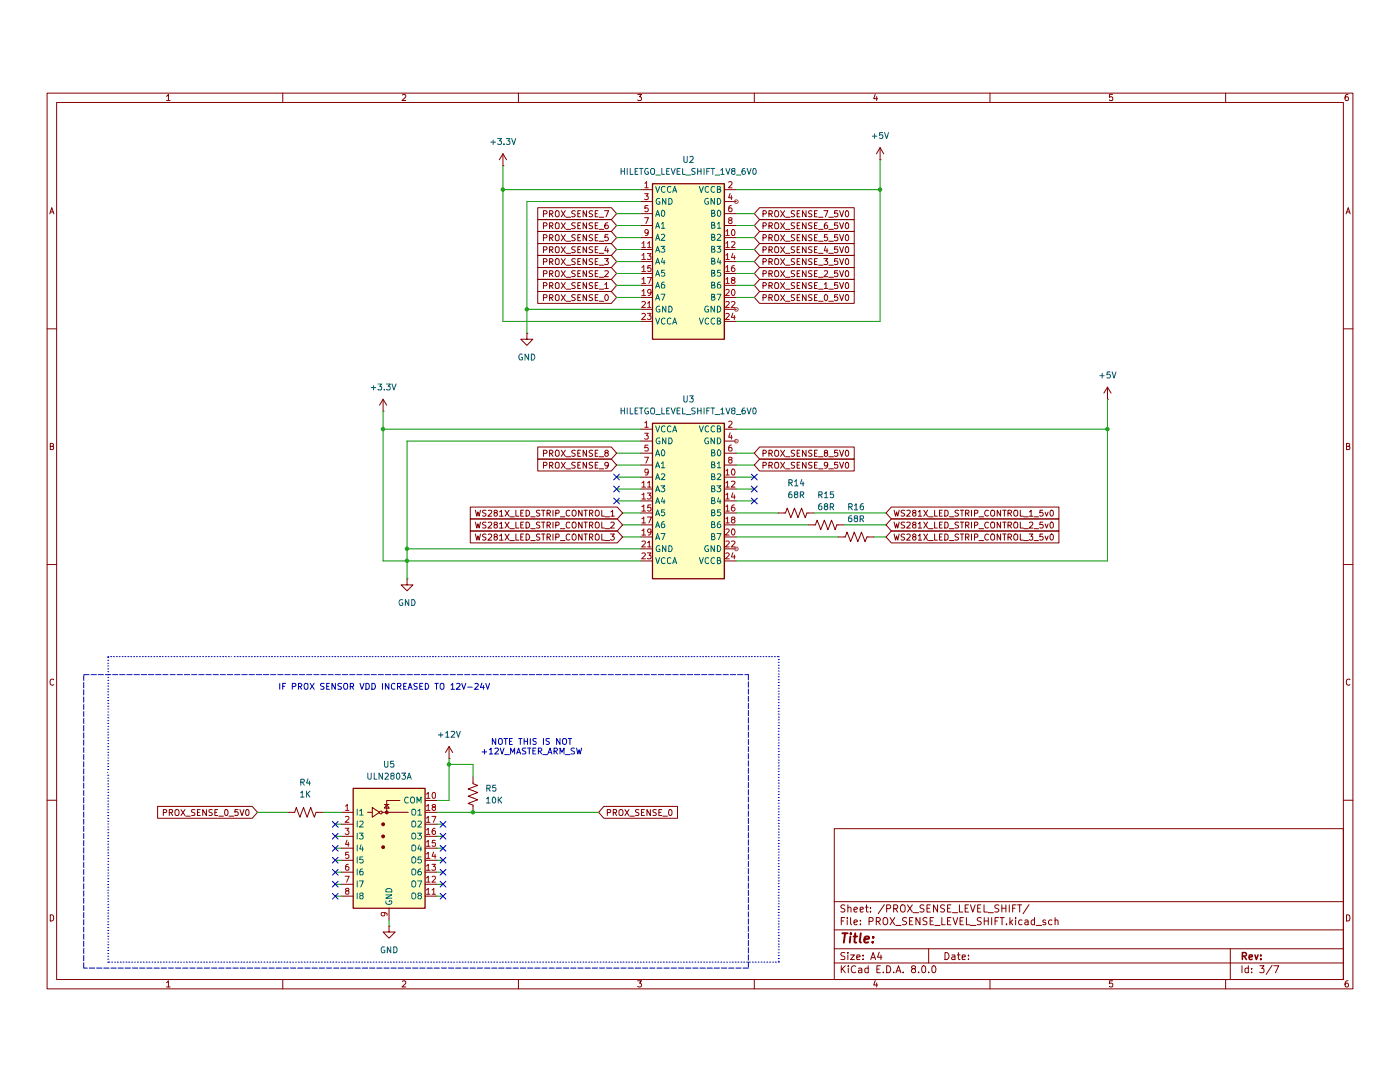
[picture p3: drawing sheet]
(kicad_sch
 (version 20231120)
 (generator "eeschema")
 (generator_version "8.0")
 (paper "A4")
 (lib_symbols
  (symbol "Device:R_US"
   (pin_numbers hide)
   (pin_names
    (offset 0)) (exclude_from_sim no) (in_bom yes) (on_board yes)
   (property "Reference" "R" (at 2.54 0 90) (effects (font (size 1.27 1.27))))
   (property "Value" "R_US" (at -2.54 0 90) (effects (font (size 1.27 1.27))))
   (property "Footprint" "" (at 1.016 -0.254 90) (effects (font (size 1.27 1.27)) (hide yes)))
   (property "Datasheet" "~" (at 0 0 0) (effects (font (size 1.27 1.27)) (hide yes)))
   (property "Description" "Resistor, US symbol" (at 0 0 0) (effects (font (size 1.27 1.27)) (hide yes)))
   (symbol "R_US_0_1"
    (polyline (pts (xy 0 -2.286) (xy 0 -2.54)) (stroke (width 0) (type default)) (fill (type none)))
    (polyline (pts (xy 0 2.286) (xy 0 2.54)) (stroke (width 0) (type default)) (fill (type none)))
    (polyline (pts (xy 0 -0.762) (xy 1.016 -1.143) (xy 0 -1.524) (xy -1.016 -1.905) (xy 0 -2.286)) (stroke (width 0) (type default)) (fill (type none)))
    (polyline (pts (xy 0 0.762) (xy 1.016 0.381) (xy 0 0) (xy -1.016 -0.381) (xy 0 -0.762)) (stroke (width 0) (type default)) (fill (type none)))
    (polyline (pts (xy 0 2.286) (xy 1.016 1.905) (xy 0 1.524) (xy -1.016 1.143) (xy 0 0.762)) (stroke (width 0) (type default)) (fill (type none))))
   (symbol "R_US_1_1"
    (pin passive line (at 0 3.81 270) (length 1.27) (name "~" (effects (font (size 1.27 1.27)))) (number "1" (effects (font (size 1.27 1.27)))))
    (pin passive line (at 0 -3.81 90) (length 1.27) (name "~" (effects (font (size 1.27 1.27)))) (number "2" (effects (font (size 1.27 1.27)))))))
  (symbol "Transistor_Array:ULN2803A" (exclude_from_sim no) (in_bom yes) (on_board yes)
   (property "Reference" "U" (at 0 13.335 0) (effects (font (size 1.27 1.27))))
   (property "Value" "ULN2803A" (at 0 11.43 0) (effects (font (size 1.27 1.27))))
   (property "Footprint" "" (at 1.27 -16.51 0) (effects (font (size 1.27 1.27)) (justify left) (hide yes)))
   (property "Datasheet" "http://www.ti.com/lit/ds/symlink/uln2803a.pdf" (at 2.54 -5.08 0) (effects (font (size 1.27 1.27)) (hide yes)))
   (property "Description" "Darlington Transistor Arrays, SOIC18/DIP18" (at 0 0 0) (effects (font (size 1.27 1.27)) (hide yes)))
   (symbol "ULN2803A_0_1"
    (rectangle (start -7.62 -15.24) (end 7.62 10.16) (stroke (width 0.254) (type default)) (fill (type background)))
    (circle (center -1.778 5.08) (radius 0.254) (stroke (width 0) (type default)) (fill (type none)))
    (circle (center -1.27 -2.286) (radius 0.254) (stroke (width 0) (type default)) (fill (type outline)))
    (circle (center -1.27 0) (radius 0.254) (stroke (width 0) (type default)) (fill (type outline)))
    (circle (center -1.27 2.54) (radius 0.254) (stroke (width 0) (type default)) (fill (type outline)))
    (circle (center -0.508 5.08) (radius 0.254) (stroke (width 0) (type default)) (fill (type outline)))
    (polyline (pts (xy -4.572 5.08) (xy -3.556 5.08)) (stroke (width 0) (type default)) (fill (type none)))
    (polyline (pts (xy -1.524 5.08) (xy 4.064 5.08)) (stroke (width 0) (type default)) (fill (type none)))
    (polyline (pts (xy 0 6.731) (xy -1.016 6.731)) (stroke (width 0) (type default)) (fill (type none)))
    (polyline (pts (xy -0.508 5.08) (xy -0.508 7.62) (xy 2.286 7.62)) (stroke (width 0) (type default)) (fill (type none)))
    (polyline (pts (xy -3.556 6.096) (xy -3.556 4.064) (xy -2.032 5.08) (xy -3.556 6.096)) (stroke (width 0) (type default)) (fill (type none)))
    (polyline (pts (xy 0 5.969) (xy -1.016 5.969) (xy -0.508 6.731) (xy 0 5.969)) (stroke (width 0) (type default)) (fill (type none))))
   (symbol "ULN2803A_1_1"
    (pin input line (at -10.16 5.08 0) (length 2.54) (name "I1" (effects (font (size 1.27 1.27)))) (number "1" (effects (font (size 1.27 1.27)))))
    (pin passive line (at 10.16 7.62 180) (length 2.54) (name "COM" (effects (font (size 1.27 1.27)))) (number "10" (effects (font (size 1.27 1.27)))))
    (pin open_collector line (at 10.16 -12.7 180) (length 2.54) (name "O8" (effects (font (size 1.27 1.27)))) (number "11" (effects (font (size 1.27 1.27)))))
    (pin open_collector line (at 10.16 -10.16 180) (length 2.54) (name "O7" (effects (font (size 1.27 1.27)))) (number "12" (effects (font (size 1.27 1.27)))))
    (pin open_collector line (at 10.16 -7.62 180) (length 2.54) (name "O6" (effects (font (size 1.27 1.27)))) (number "13" (effects (font (size 1.27 1.27)))))
    (pin open_collector line (at 10.16 -5.08 180) (length 2.54) (name "O5" (effects (font (size 1.27 1.27)))) (number "14" (effects (font (size 1.27 1.27)))))
    (pin open_collector line (at 10.16 -2.54 180) (length 2.54) (name "O4" (effects (font (size 1.27 1.27)))) (number "15" (effects (font (size 1.27 1.27)))))
    (pin open_collector line (at 10.16 0 180) (length 2.54) (name "O3" (effects (font (size 1.27 1.27)))) (number "16" (effects (font (size 1.27 1.27)))))
    (pin open_collector line (at 10.16 2.54 180) (length 2.54) (name "O2" (effects (font (size 1.27 1.27)))) (number "17" (effects (font (size 1.27 1.27)))))
    (pin open_collector line (at 10.16 5.08 180) (length 2.54) (name "O1" (effects (font (size 1.27 1.27)))) (number "18" (effects (font (size 1.27 1.27)))))
    (pin input line (at -10.16 2.54 0) (length 2.54) (name "I2" (effects (font (size 1.27 1.27)))) (number "2" (effects (font (size 1.27 1.27)))))
    (pin input line (at -10.16 0 0) (length 2.54) (name "I3" (effects (font (size 1.27 1.27)))) (number "3" (effects (font (size 1.27 1.27)))))
    (pin input line (at -10.16 -2.54 0) (length 2.54) (name "I4" (effects (font (size 1.27 1.27)))) (number "4" (effects (font (size 1.27 1.27)))))
    (pin input line (at -10.16 -5.08 0) (length 2.54) (name "I5" (effects (font (size 1.27 1.27)))) (number "5" (effects (font (size 1.27 1.27)))))
    (pin input line (at -10.16 -7.62 0) (length 2.54) (name "I6" (effects (font (size 1.27 1.27)))) (number "6" (effects (font (size 1.27 1.27)))))
    (pin input line (at -10.16 -10.16 0) (length 2.54) (name "I7" (effects (font (size 1.27 1.27)))) (number "7" (effects (font (size 1.27 1.27)))))
    (pin input line (at -10.16 -12.7 0) (length 2.54) (name "I8" (effects (font (size 1.27 1.27)))) (number "8" (effects (font (size 1.27 1.27)))))
    (pin power_in line (at 0 -17.78 90) (length 2.54) (name "GND" (effects (font (size 1.27 1.27)))) (number "9" (effects (font (size 1.27 1.27)))))))
  (symbol "levelshift:HILETGO_LEVEL_SHIFT_1V8_6V0" (exclude_from_sim no) (in_bom yes) (on_board yes)
   (property "Reference" "U" (at -2.286 23.622 0) (effects (font (size 1.27 1.27))))
   (property "Value" "HILETGO_LEVEL_SHIFT_1V8_6V0" (at 1.778 21.59 0) (effects (font (size 1.27 1.27))))
   (property "Footprint" "Package_DFN_QFN:WQFN-20-1EP_2.5x4.5mm_P0.5mm_EP1x2.9mm" (at 0 -17.78 0) (effects (font (size 1.27 1.27)) (hide yes)))
   (property "Datasheet" "http://www.onsemi.com/pub/Collateral/FXMA108-D.pdf" (at 2.794 -20.828 0) (effects (font (size 1.27 1.27)) (hide yes)))
   (property "Description" "Dual-Supply, 8-Bit Signal Translator with Configurable Voltage Supplies and Signals Levels, 3-State Outputs and Auto Direction Sensing, WQFN-20" (at -8.89 -25.4 0) (effects (font (size 1.27 1.27)) (hide yes)))
   (symbol "HILETGO_LEVEL_SHIFT_1V8_6V0_1_0"
    (pin power_in line (at -10.16 -8.89 0) (length 2.54) (name "VCCA" (effects (font (size 1.27 1.27)))) (number "23" (effects (font (size 1.27 1.27))))))
   (symbol "HILETGO_LEVEL_SHIFT_1V8_6V0_1_1"
    (rectangle (start -7.62 20.32) (end 7.62 -12.7) (stroke (width 0.254) (type default)) (fill (type background)))
    (pin power_in line (at -10.16 19.05 0) (length 2.54) (name "VCCA" (effects (font (size 1.27 1.27)))) (number "1" (effects (font (size 1.27 1.27)))))
    (pin bidirectional line (at 10.16 8.89 180) (length 2.54) (name "B2" (effects (font (size 1.27 1.27)))) (number "10" (effects (font (size 1.27 1.27)))))
    (pin bidirectional line (at -10.16 6.35 0) (length 2.54) (name "A3" (effects (font (size 1.27 1.27)))) (number "11" (effects (font (size 1.27 1.27)))))
    (pin bidirectional line (at 10.16 6.35 180) (length 2.54) (name "B3" (effects (font (size 1.27 1.27)))) (number "12" (effects (font (size 1.27 1.27)))))
    (pin bidirectional line (at -10.16 3.81 0) (length 2.54) (name "A4" (effects (font (size 1.27 1.27)))) (number "13" (effects (font (size 1.27 1.27)))))
    (pin bidirectional line (at 10.16 3.81 180) (length 2.54) (name "B4" (effects (font (size 1.27 1.27)))) (number "14" (effects (font (size 1.27 1.27)))))
    (pin bidirectional line (at -10.16 1.27 0) (length 2.54) (name "A5" (effects (font (size 1.27 1.27)))) (number "15" (effects (font (size 1.27 1.27)))))
    (pin bidirectional line (at 10.16 1.27 180) (length 2.54) (name "B5" (effects (font (size 1.27 1.27)))) (number "16" (effects (font (size 1.27 1.27)))))
    (pin bidirectional line (at -10.16 -1.27 0) (length 2.54) (name "A6" (effects (font (size 1.27 1.27)))) (number "17" (effects (font (size 1.27 1.27)))))
    (pin bidirectional line (at 10.16 -1.27 180) (length 2.54) (name "B6" (effects (font (size 1.27 1.27)))) (number "18" (effects (font (size 1.27 1.27)))))
    (pin bidirectional line (at -10.16 -3.81 0) (length 2.54) (name "A7" (effects (font (size 1.27 1.27)))) (number "19" (effects (font (size 1.27 1.27)))))
    (pin power_in line (at 10.16 19.05 180) (length 2.54) (name "VCCB" (effects (font (size 1.27 1.27)))) (number "2" (effects (font (size 1.27 1.27)))))
    (pin bidirectional line (at 10.16 -3.81 180) (length 2.54) (name "B7" (effects (font (size 1.27 1.27)))) (number "20" (effects (font (size 1.27 1.27)))))
    (pin power_in line (at -10.16 -6.35 0) (length 2.54) (name "GND" (effects (font (size 1.27 1.27)))) (number "21" (effects (font (size 1.27 1.27)))))
    (pin power_in line (at 10.16 -6.35 180) (length 2.54) (name "GND" (effects (font (size 1.27 1.27)))) (number "22" (effects (font (size 1.27 1.27)))))
    (pin power_in line (at 10.16 -8.89 180) (length 2.54) (name "VCCB" (effects (font (size 1.27 1.27)))) (number "24" (effects (font (size 1.27 1.27)))))
    (pin power_in line (at -10.16 16.51 0) (length 2.54) (name "GND" (effects (font (size 1.27 1.27)))) (number "3" (effects (font (size 1.27 1.27)))))
    (pin power_in line (at 10.16 16.51 180) (length 2.54) (name "GND" (effects (font (size 1.27 1.27)))) (number "4" (effects (font (size 1.27 1.27)))))
    (pin bidirectional line (at -10.16 13.97 0) (length 2.54) (name "A0" (effects (font (size 1.27 1.27)))) (number "5" (effects (font (size 1.27 1.27)))))
    (pin bidirectional line (at 10.16 13.97 180) (length 2.54) (name "B0" (effects (font (size 1.27 1.27)))) (number "6" (effects (font (size 1.27 1.27)))))
    (pin bidirectional line (at -10.16 11.43 0) (length 2.54) (name "A1" (effects (font (size 1.27 1.27)))) (number "7" (effects (font (size 1.27 1.27)))))
    (pin bidirectional line (at 10.16 11.43 180) (length 2.54) (name "B1" (effects (font (size 1.27 1.27)))) (number "8" (effects (font (size 1.27 1.27)))))
    (pin bidirectional line (at -10.16 8.89 0) (length 2.54) (name "A2" (effects (font (size 1.27 1.27)))) (number "9" (effects (font (size 1.27 1.27)))))))
  (symbol "power:+12V"
   (power)
   (pin_numbers hide)
   (pin_names
    (offset 0) hide) (exclude_from_sim no) (in_bom yes) (on_board yes)
   (property "Reference" "#PWR" (at 0 -3.81 0) (effects (font (size 1.27 1.27)) (hide yes)))
   (property "Value" "+12V" (at 0 3.556 0) (effects (font (size 1.27 1.27))))
   (property "Footprint" "" (at 0 0 0) (effects (font (size 1.27 1.27)) (hide yes)))
   (property "Datasheet" "" (at 0 0 0) (effects (font (size 1.27 1.27)) (hide yes)))
   (property "Description" "Power symbol creates a global label with name \"+12V\"" (at 0 0 0) (effects (font (size 1.27 1.27)) (hide yes)))
   (symbol "+12V_0_1"
    (polyline (pts (xy -0.762 1.27) (xy 0 2.54)) (stroke (width 0) (type default)) (fill (type none)))
    (polyline (pts (xy 0 0) (xy 0 2.54)) (stroke (width 0) (type default)) (fill (type none)))
    (polyline (pts (xy 0 2.54) (xy 0.762 1.27)) (stroke (width 0) (type default)) (fill (type none))))
   (symbol "+12V_1_1"
    (pin power_in line (at 0 0 90) (length 0) (name "~" (effects (font (size 1.27 1.27)))) (number "1" (effects (font (size 1.27 1.27)))))))
  (symbol "power:+3.3V"
   (power)
   (pin_numbers hide)
   (pin_names
    (offset 0) hide) (exclude_from_sim no) (in_bom yes) (on_board yes)
   (property "Reference" "#PWR" (at 0 -3.81 0) (effects (font (size 1.27 1.27)) (hide yes)))
   (property "Value" "+3.3V" (at 0 3.556 0) (effects (font (size 1.27 1.27))))
   (property "Footprint" "" (at 0 0 0) (effects (font (size 1.27 1.27)) (hide yes)))
   (property "Datasheet" "" (at 0 0 0) (effects (font (size 1.27 1.27)) (hide yes)))
   (property "Description" "Power symbol creates a global label with name \"+3.3V\"" (at 0 0 0) (effects (font (size 1.27 1.27)) (hide yes)))
   (symbol "+3.3V_0_1"
    (polyline (pts (xy -0.762 1.27) (xy 0 2.54)) (stroke (width 0) (type default)) (fill (type none)))
    (polyline (pts (xy 0 0) (xy 0 2.54)) (stroke (width 0) (type default)) (fill (type none)))
    (polyline (pts (xy 0 2.54) (xy 0.762 1.27)) (stroke (width 0) (type default)) (fill (type none))))
   (symbol "+3.3V_1_1"
    (pin power_in line (at 0 0 90) (length 0) (name "~" (effects (font (size 1.27 1.27)))) (number "1" (effects (font (size 1.27 1.27)))))))
  (symbol "power:+5V"
   (power)
   (pin_numbers hide)
   (pin_names
    (offset 0) hide) (exclude_from_sim no) (in_bom yes) (on_board yes)
   (property "Reference" "#PWR" (at 0 -3.81 0) (effects (font (size 1.27 1.27)) (hide yes)))
   (property "Value" "+5V" (at 0 3.556 0) (effects (font (size 1.27 1.27))))
   (property "Footprint" "" (at 0 0 0) (effects (font (size 1.27 1.27)) (hide yes)))
   (property "Datasheet" "" (at 0 0 0) (effects (font (size 1.27 1.27)) (hide yes)))
   (property "Description" "Power symbol creates a global label with name \"+5V\"" (at 0 0 0) (effects (font (size 1.27 1.27)) (hide yes)))
   (symbol "+5V_0_1"
    (polyline (pts (xy -0.762 1.27) (xy 0 2.54)) (stroke (width 0) (type default)) (fill (type none)))
    (polyline (pts (xy 0 0) (xy 0 2.54)) (stroke (width 0) (type default)) (fill (type none)))
    (polyline (pts (xy 0 2.54) (xy 0.762 1.27)) (stroke (width 0) (type default)) (fill (type none))))
   (symbol "+5V_1_1"
    (pin power_in line (at 0 0 90) (length 0) (name "~" (effects (font (size 1.27 1.27)))) (number "1" (effects (font (size 1.27 1.27)))))))
  (symbol "power:GND"
   (power)
   (pin_numbers hide)
   (pin_names
    (offset 0) hide) (exclude_from_sim no) (in_bom yes) (on_board yes)
   (property "Reference" "#PWR" (at 0 -6.35 0) (effects (font (size 1.27 1.27)) (hide yes)))
   (property "Value" "GND" (at 0 -3.81 0) (effects (font (size 1.27 1.27))))
   (property "Footprint" "" (at 0 0 0) (effects (font (size 1.27 1.27)) (hide yes)))
   (property "Datasheet" "" (at 0 0 0) (effects (font (size 1.27 1.27)) (hide yes)))
   (property "Description" "Power symbol creates a global label with name \"GND\" , ground" (at 0 0 0) (effects (font (size 1.27 1.27)) (hide yes)))
   (symbol "GND_0_1"
    (polyline (pts (xy 0 0) (xy 0 -1.27) (xy 1.27 -1.27) (xy 0 -2.54) (xy -1.27 -1.27) (xy 0 -1.27)) (stroke (width 0) (type default)) (fill (type none))))
   (symbol "GND_1_1"
    (pin power_in line (at 0 0 270) (length 0) (name "~" (effects (font (size 1.27 1.27)))) (number "1" (effects (font (size 1.27 1.27))))))))
 (junction
  (at 95.25 152.4)
  (diameter 0)
  (color 0 0 0 0))
 (junction
  (at 111.76 55.88)
  (diameter 0)
  (color 0 0 0 0))
 (junction
  (at 86.36 109.22)
  (diameter 0)
  (color 0 0 0 0))
 (junction
  (at 100.33 162.56)
  (diameter 0)
  (color 0 0 0 0))
 (junction
  (at 106.68 30.48)
  (diameter 0)
  (color 0 0 0 0))
 (junction
  (at 86.36 106.68)
  (diameter 0)
  (color 0 0 0 0))
 (junction
  (at 81.28 81.28)
  (diameter 0)
  (color 0 0 0 0))
 (junction
  (at 186.69 30.48)
  (diameter 0)
  (color 0 0 0 0))
 (junction
  (at 234.95 81.28)
  (diameter 0)
  (color 0 0 0 0))
 (no_connect
  (at 93.98 177.8))
 (no_connect
  (at 71.12 172.72))
 (no_connect
  (at 130.81 91.44))
 (no_connect
  (at 71.12 167.64))
 (no_connect
  (at 93.98 172.72))
 (no_connect
  (at 71.12 175.26))
 (no_connect
  (at 160.02 91.44))
 (no_connect
  (at 130.81 93.98))
 (no_connect
  (at 71.12 165.1))
 (no_connect
  (at 71.12 180.34))
 (no_connect
  (at 93.98 165.1))
 (no_connect
  (at 93.98 170.18))
 (no_connect
  (at 130.81 96.52))
 (no_connect
  (at 160.02 93.98))
 (no_connect
  (at 93.98 167.64))
 (no_connect
  (at 71.12 177.8))
 (no_connect
  (at 71.12 170.18))
 (no_connect
  (at 93.98 175.26))
 (no_connect
  (at 93.98 180.34))
 (no_connect
  (at 160.02 96.52))
 (wire
  (pts (xy 160.02 45.72) (xy 156.21 45.72))
  (stroke (width 0) (type default)))
 (wire
  (pts (xy 130.81 93.98) (xy 135.89 93.98))
  (stroke (width 0) (type default)))
 (wire
  (pts (xy 71.12 170.18) (xy 72.39 170.18))
  (stroke (width 0) (type default)))
 (wire
  (pts (xy 160.02 96.52) (xy 156.21 96.52))
  (stroke (width 0) (type default)))
 (wire
  (pts (xy 93.98 172.72) (xy 92.71 172.72))
  (stroke (width 0) (type default)))
 (wire
  (pts (xy 160.02 35.56) (xy 156.21 35.56))
  (stroke (width 0) (type default)))
 (wire
  (pts (xy 86.36 109.22) (xy 86.36 113.03))
  (stroke (width 0) (type default)))
 (wire
  (pts (xy 234.95 109.22) (xy 234.95 81.28))
  (stroke (width 0) (type default)))
 (wire
  (pts (xy 130.81 88.9) (xy 135.89 88.9))
  (stroke (width 0) (type default)))
 (wire
  (pts (xy 111.76 55.88) (xy 135.89 55.88))
  (stroke (width 0) (type default)))
 (wire
  (pts (xy 71.12 165.1) (xy 72.39 165.1))
  (stroke (width 0) (type default)))
 (wire
  (pts (xy 160.02 40.64) (xy 156.21 40.64))
  (stroke (width 0) (type default)))
 (wire
  (pts (xy 156.21 81.28) (xy 234.95 81.28))
  (stroke (width 0) (type default)))
 (wire
  (pts (xy 86.36 106.68) (xy 135.89 106.68))
  (stroke (width 0) (type default)))
 (wire
  (pts (xy 86.36 106.68) (xy 86.36 109.22))
  (stroke (width 0) (type default)))
 (wire
  (pts (xy 71.12 167.64) (xy 72.39 167.64))
  (stroke (width 0) (type default)))
 (wire
  (pts (xy 135.89 30.48) (xy 106.68 30.48))
  (stroke (width 0) (type default)))
 (wire
  (pts (xy 130.81 50.8) (xy 135.89 50.8))
  (stroke (width 0) (type default)))
 (wire
  (pts (xy 86.36 106.68) (xy 86.36 83.82))
  (stroke (width 0) (type default)))
 (wire
  (pts (xy 177.8 104.14) (xy 156.21 104.14))
  (stroke (width 0) (type default)))
 (wire
  (pts (xy 160.02 38.1) (xy 156.21 38.1))
  (stroke (width 0) (type default)))
 (wire
  (pts (xy 95.25 151.13) (xy 95.25 152.4))
  (stroke (width 0) (type default)))
 (wire
  (pts (xy 165.1 99.06) (xy 156.21 99.06))
  (stroke (width 0) (type default)))
 (wire
  (pts (xy 106.68 30.48) (xy 106.68 25.4))
  (stroke (width 0) (type default)))
 (wire
  (pts (xy 71.12 175.26) (xy 72.39 175.26))
  (stroke (width 0) (type default)))
 (wire
  (pts (xy 82.55 186.69) (xy 82.55 185.42))
  (stroke (width 0) (type default)))
 (wire
  (pts (xy 160.02 91.44) (xy 156.21 91.44))
  (stroke (width 0) (type default)))
 (wire
  (pts (xy 100.33 152.4) (xy 95.25 152.4))
  (stroke (width 0) (type default)))
 (wire
  (pts (xy 86.36 109.22) (xy 135.89 109.22))
  (stroke (width 0) (type default)))
 (wire
  (pts (xy 160.02 43.18) (xy 156.21 43.18))
  (stroke (width 0) (type default)))
 (wire
  (pts (xy 156.21 58.42) (xy 186.69 58.42))
  (stroke (width 0) (type default)))
 (wire
  (pts (xy 185.42 104.14) (xy 187.96 104.14))
  (stroke (width 0) (type default)))
 (wire
  (pts (xy 95.25 152.4) (xy 95.25 160.02))
  (stroke (width 0) (type default)))
 (wire
  (pts (xy 81.28 81.28) (xy 81.28 109.22))
  (stroke (width 0) (type default)))
 (wire
  (pts (xy 71.12 172.72) (xy 72.39 172.72))
  (stroke (width 0) (type default)))
 (wire
  (pts (xy 93.98 170.18) (xy 92.71 170.18))
  (stroke (width 0) (type default)))
 (wire
  (pts (xy 160.02 53.34) (xy 156.21 53.34))
  (stroke (width 0) (type default)))
 (wire
  (pts (xy 172.72 99.06) (xy 187.96 99.06))
  (stroke (width 0) (type default)))
 (wire
  (pts (xy 100.33 154.94) (xy 100.33 152.4))
  (stroke (width 0) (type default)))
 (wire
  (pts (xy 160.02 48.26) (xy 156.21 48.26))
  (stroke (width 0) (type default)))
 (wire
  (pts (xy 130.81 91.44) (xy 135.89 91.44))
  (stroke (width 0) (type default)))
 (wire
  (pts (xy 171.45 101.6) (xy 156.21 101.6))
  (stroke (width 0) (type default)))
 (wire
  (pts (xy 234.95 81.28) (xy 234.95 74.93))
  (stroke (width 0) (type default)))
 (wire
  (pts (xy 130.81 48.26) (xy 135.89 48.26))
  (stroke (width 0) (type default)))
 (wire
  (pts (xy 130.81 38.1) (xy 135.89 38.1))
  (stroke (width 0) (type default)))
 (wire
  (pts (xy 135.89 81.28) (xy 81.28 81.28))
  (stroke (width 0) (type default)))
 (wire
  (pts (xy 130.81 35.56) (xy 135.89 35.56))
  (stroke (width 0) (type default)))
 (wire
  (pts (xy 186.69 30.48) (xy 186.69 24.13))
  (stroke (width 0) (type default)))
 (wire
  (pts (xy 130.81 53.34) (xy 135.89 53.34))
  (stroke (width 0) (type default)))
 (wire
  (pts (xy 93.98 177.8) (xy 92.71 177.8))
  (stroke (width 0) (type default)))
 (wire
  (pts (xy 130.81 43.18) (xy 135.89 43.18))
  (stroke (width 0) (type default)))
 (wire
  (pts (xy 93.98 167.64) (xy 92.71 167.64))
  (stroke (width 0) (type default)))
 (wire
  (pts (xy 111.76 60.96) (xy 111.76 55.88))
  (stroke (width 0) (type default)))
 (wire
  (pts (xy 160.02 86.36) (xy 156.21 86.36))
  (stroke (width 0) (type default)))
 (wire
  (pts (xy 130.81 40.64) (xy 135.89 40.64))
  (stroke (width 0) (type default)))
 (wire
  (pts (xy 86.36 109.22) (xy 81.28 109.22))
  (stroke (width 0) (type default)))
 (wire
  (pts (xy 93.98 165.1) (xy 92.71 165.1))
  (stroke (width 0) (type default)))
 (wire
  (pts (xy 135.89 58.42) (xy 106.68 58.42))
  (stroke (width 0) (type default)))
 (wire
  (pts (xy 130.81 96.52) (xy 135.89 96.52))
  (stroke (width 0) (type default)))
 (wire
  (pts (xy 106.68 58.42) (xy 106.68 30.48))
  (stroke (width 0) (type default)))
 (wire
  (pts (xy 132.08 99.06) (xy 135.89 99.06))
  (stroke (width 0) (type default)))
 (wire
  (pts (xy 93.98 175.26) (xy 92.71 175.26))
  (stroke (width 0) (type default)))
 (wire
  (pts (xy 179.07 101.6) (xy 187.96 101.6))
  (stroke (width 0) (type default)))
 (wire
  (pts (xy 86.36 83.82) (xy 135.89 83.82))
  (stroke (width 0) (type default)))
 (wire
  (pts (xy 81.28 81.28) (xy 81.28 77.47))
  (stroke (width 0) (type default)))
 (wire
  (pts (xy 100.33 162.56) (xy 127 162.56))
  (stroke (width 0) (type default)))
 (wire
  (pts (xy 95.25 160.02) (xy 92.71 160.02))
  (stroke (width 0) (type default)))
 (wire
  (pts (xy 68.58 162.56) (xy 72.39 162.56))
  (stroke (width 0) (type default)))
 (wire
  (pts (xy 130.81 86.36) (xy 135.89 86.36))
  (stroke (width 0) (type default)))
 (wire
  (pts (xy 111.76 33.02) (xy 135.89 33.02))
  (stroke (width 0) (type default)))
 (wire
  (pts (xy 71.12 177.8) (xy 72.39 177.8))
  (stroke (width 0) (type default)))
 (wire
  (pts (xy 160.02 50.8) (xy 156.21 50.8))
  (stroke (width 0) (type default)))
 (wire
  (pts (xy 132.08 101.6) (xy 135.89 101.6))
  (stroke (width 0) (type default)))
 (wire
  (pts (xy 156.21 30.48) (xy 186.69 30.48))
  (stroke (width 0) (type default)))
 (wire
  (pts (xy 71.12 180.34) (xy 72.39 180.34))
  (stroke (width 0) (type default)))
 (wire
  (pts (xy 160.02 93.98) (xy 156.21 93.98))
  (stroke (width 0) (type default)))
 (wire
  (pts (xy 186.69 58.42) (xy 186.69 30.48))
  (stroke (width 0) (type default)))
 (wire
  (pts (xy 160.02 88.9) (xy 156.21 88.9))
  (stroke (width 0) (type default)))
 (wire
  (pts (xy 100.33 162.56) (xy 92.71 162.56))
  (stroke (width 0) (type default)))
 (wire
  (pts (xy 156.21 109.22) (xy 234.95 109.22))
  (stroke (width 0) (type default)))
 (wire
  (pts (xy 132.08 104.14) (xy 135.89 104.14))
  (stroke (width 0) (type default)))
 (wire
  (pts (xy 130.81 45.72) (xy 135.89 45.72))
  (stroke (width 0) (type default)))
 (wire
  (pts (xy 60.96 162.56) (xy 54.61 162.56))
  (stroke (width 0) (type default)))
 (wire
  (pts (xy 111.76 55.88) (xy 111.76 33.02))
  (stroke (width 0) (type default)))
 (wire
  (pts (xy 93.98 180.34) (xy 92.71 180.34))
  (stroke (width 0) (type default)))
 (rectangle
  (start 17.78 133.35)
  (end 158.75 195.58)
  (stroke (width 0.1016) (type dash))
  (fill (type none)))
 (rectangle
  (start 22.86 129.54)
  (end 165.1 194.31)
  (stroke (width 0) (type dot))
  (fill (type none)))
 (text "IF PROX SENSOR VDD INCREASED TO 12V-24V"
  (exclude_from_sim no)
  (at 81.534 136.144 0)
  (effects (font (size 1.27 1.27))))
 (text "NOTE THIS IS NOT\n+12V_MASTER_ARM_SW"
  (exclude_from_sim no)
  (at 112.776 148.844 0)
  (effects (font (size 1.27 1.27))))
 (global_label "PROX_SENSE_0"
  (shape input)
  (at 130.81 53.34 180)
  (fields_autoplaced yes)
  (effects (font (size 1.27 1.27)) (justify right))
  (property "Intersheetrefs" "${INTERSHEET_REFS}" (at 113.5526 53.34 0) (effects (font (size 1.27 1.27)) (justify right) (hide yes))))
 (global_label "PROX_SENSE_5"
  (shape input)
  (at 130.81 40.64 180)
  (fields_autoplaced yes)
  (effects (font (size 1.27 1.27)) (justify right))
  (property "Intersheetrefs" "${INTERSHEET_REFS}" (at 113.5526 40.64 0) (effects (font (size 1.27 1.27)) (justify right) (hide yes))))
 (global_label "PROX_SENSE_0"
  (shape input)
  (at 127 162.56 0)
  (fields_autoplaced yes)
  (effects (font (size 1.27 1.27)) (justify left))
  (property "Intersheetrefs" "${INTERSHEET_REFS}" (at 144.2574 162.56 0) (effects (font (size 1.27 1.27)) (justify left) (hide yes))))
 (global_label "PROX_SENSE_5_5V0"
  (shape input)
  (at 160.02 40.64 0)
  (fields_autoplaced yes)
  (effects (font (size 1.27 1.27)) (justify left))
  (property "Intersheetrefs" "${INTERSHEET_REFS}" (at 177.2774 40.64 0) (effects (font (size 1.27 1.27)) (justify left) (hide yes))))
 (global_label "PROX_SENSE_1_5V0"
  (shape input)
  (at 160.02 50.8 0)
  (fields_autoplaced yes)
  (effects (font (size 1.27 1.27)) (justify left))
  (property "Intersheetrefs" "${INTERSHEET_REFS}" (at 177.2774 50.8 0) (effects (font (size 1.27 1.27)) (justify left) (hide yes))))
 (global_label "PROX_SENSE_4"
  (shape input)
  (at 130.81 43.18 180)
  (fields_autoplaced yes)
  (effects (font (size 1.27 1.27)) (justify right))
  (property "Intersheetrefs" "${INTERSHEET_REFS}" (at 113.5526 43.18 0) (effects (font (size 1.27 1.27)) (justify right) (hide yes))))
 (global_label "PROX_SENSE_7_5V0"
  (shape input)
  (at 160.02 35.56 0)
  (fields_autoplaced yes)
  (effects (font (size 1.27 1.27)) (justify left))
  (property "Intersheetrefs" "${INTERSHEET_REFS}" (at 177.2774 35.56 0) (effects (font (size 1.27 1.27)) (justify left) (hide yes))))
 (global_label "PROX_SENSE_1"
  (shape input)
  (at 130.81 50.8 180)
  (fields_autoplaced yes)
  (effects (font (size 1.27 1.27)) (justify right))
  (property "Intersheetrefs" "${INTERSHEET_REFS}" (at 113.5526 50.8 0) (effects (font (size 1.27 1.27)) (justify right) (hide yes))))
 (global_label "WS281X_LED_STRIP_CONTROL_2_5v0"
  (shape input)
  (at 187.96 101.6 0)
  (fields_autoplaced yes)
  (effects (font (size 1.27 1.27)) (justify left))
  (property "Intersheetrefs" "${INTERSHEET_REFS}" (at 225.1744 101.6 0) (effects (font (size 1.27 1.27)) (justify left) (hide yes))))
 (global_label "WS281X_LED_STRIP_CONTROL_1"
  (shape input)
  (at 132.08 99.06 180)
  (fields_autoplaced yes)
  (effects (font (size 1.27 1.27)) (justify right))
  (property "Intersheetrefs" "${INTERSHEET_REFS}" (at 99.2198 99.06 0) (effects (font (size 1.27 1.27)) (justify right) (hide yes))))
 (global_label "PROX_SENSE_0_5V0"
  (shape input)
  (at 160.02 53.34 0)
  (fields_autoplaced yes)
  (effects (font (size 1.27 1.27)) (justify left))
  (property "Intersheetrefs" "${INTERSHEET_REFS}" (at 177.2774 53.34 0) (effects (font (size 1.27 1.27)) (justify left) (hide yes))))
 (global_label "PROX_SENSE_3_5V0"
  (shape input)
  (at 160.02 45.72 0)
  (fields_autoplaced yes)
  (effects (font (size 1.27 1.27)) (justify left))
  (property "Intersheetrefs" "${INTERSHEET_REFS}" (at 177.2774 45.72 0) (effects (font (size 1.27 1.27)) (justify left) (hide yes))))
 (global_label "PROX_SENSE_8_5V0"
  (shape input)
  (at 160.02 86.36 0)
  (fields_autoplaced yes)
  (effects (font (size 1.27 1.27)) (justify left))
  (property "Intersheetrefs" "${INTERSHEET_REFS}" (at 177.2774 86.36 0) (effects (font (size 1.27 1.27)) (justify left) (hide yes))))
 (global_label "PROX_SENSE_6"
  (shape input)
  (at 130.81 38.1 180)
  (fields_autoplaced yes)
  (effects (font (size 1.27 1.27)) (justify right))
  (property "Intersheetrefs" "${INTERSHEET_REFS}" (at 113.5526 38.1 0) (effects (font (size 1.27 1.27)) (justify right) (hide yes))))
 (global_label "WS281X_LED_STRIP_CONTROL_3"
  (shape input)
  (at 132.08 104.14 180)
  (fields_autoplaced yes)
  (effects (font (size 1.27 1.27)) (justify right))
  (property "Intersheetrefs" "${INTERSHEET_REFS}" (at 99.2198 104.14 0) (effects (font (size 1.27 1.27)) (justify right) (hide yes))))
 (global_label "PROX_SENSE_4_5V0"
  (shape input)
  (at 160.02 43.18 0)
  (fields_autoplaced yes)
  (effects (font (size 1.27 1.27)) (justify left))
  (property "Intersheetrefs" "${INTERSHEET_REFS}" (at 177.2774 43.18 0) (effects (font (size 1.27 1.27)) (justify left) (hide yes))))
 (global_label "PROX_SENSE_7"
  (shape input)
  (at 130.81 35.56 180)
  (fields_autoplaced yes)
  (effects (font (size 1.27 1.27)) (justify right))
  (property "Intersheetrefs" "${INTERSHEET_REFS}" (at 113.5526 35.56 0) (effects (font (size 1.27 1.27)) (justify right) (hide yes))))
 (global_label "PROX_SENSE_3"
  (shape input)
  (at 130.81 45.72 180)
  (fields_autoplaced yes)
  (effects (font (size 1.27 1.27)) (justify right))
  (property "Intersheetrefs" "${INTERSHEET_REFS}" (at 113.5526 45.72 0) (effects (font (size 1.27 1.27)) (justify right) (hide yes))))
 (global_label "WS281X_LED_STRIP_CONTROL_1_5v0"
  (shape input)
  (at 187.96 99.06 0)
  (fields_autoplaced yes)
  (effects (font (size 1.27 1.27)) (justify left))
  (property "Intersheetrefs" "${INTERSHEET_REFS}" (at 225.1744 99.06 0) (effects (font (size 1.27 1.27)) (justify left) (hide yes))))
 (global_label "PROX_SENSE_9"
  (shape input)
  (at 130.81 88.9 180)
  (fields_autoplaced yes)
  (effects (font (size 1.27 1.27)) (justify right))
  (property "Intersheetrefs" "${INTERSHEET_REFS}" (at 113.5526 88.9 0) (effects (font (size 1.27 1.27)) (justify right) (hide yes))))
 (global_label "WS281X_LED_STRIP_CONTROL_2"
  (shape input)
  (at 132.08 101.6 180)
  (fields_autoplaced yes)
  (effects (font (size 1.27 1.27)) (justify right))
  (property "Intersheetrefs" "${INTERSHEET_REFS}" (at 99.2198 101.6 0) (effects (font (size 1.27 1.27)) (justify right) (hide yes))))
 (global_label "PROX_SENSE_0_5V0"
  (shape input)
  (at 54.61 162.56 180)
  (fields_autoplaced yes)
  (effects (font (size 1.27 1.27)) (justify right))
  (property "Intersheetrefs" "${INTERSHEET_REFS}" (at 37.3526 162.56 0) (effects (font (size 1.27 1.27)) (justify right) (hide yes))))
 (global_label "PROX_SENSE_2_5V0"
  (shape input)
  (at 160.02 48.26 0)
  (fields_autoplaced yes)
  (effects (font (size 1.27 1.27)) (justify left))
  (property "Intersheetrefs" "${INTERSHEET_REFS}" (at 177.2774 48.26 0) (effects (font (size 1.27 1.27)) (justify left) (hide yes))))
 (global_label "PROX_SENSE_2"
  (shape input)
  (at 130.81 48.26 180)
  (fields_autoplaced yes)
  (effects (font (size 1.27 1.27)) (justify right))
  (property "Intersheetrefs" "${INTERSHEET_REFS}" (at 113.5526 48.26 0) (effects (font (size 1.27 1.27)) (justify right) (hide yes))))
 (global_label "PROX_SENSE_6_5V0"
  (shape input)
  (at 160.02 38.1 0)
  (fields_autoplaced yes)
  (effects (font (size 1.27 1.27)) (justify left))
  (property "Intersheetrefs" "${INTERSHEET_REFS}" (at 177.2774 38.1 0) (effects (font (size 1.27 1.27)) (justify left) (hide yes))))
 (global_label "PROX_SENSE_8"
  (shape input)
  (at 130.81 86.36 180)
  (fields_autoplaced yes)
  (effects (font (size 1.27 1.27)) (justify right))
  (property "Intersheetrefs" "${INTERSHEET_REFS}" (at 113.5526 86.36 0) (effects (font (size 1.27 1.27)) (justify right) (hide yes))))
 (global_label "PROX_SENSE_9_5V0"
  (shape input)
  (at 160.02 88.9 0)
  (fields_autoplaced yes)
  (effects (font (size 1.27 1.27)) (justify left))
  (property "Intersheetrefs" "${INTERSHEET_REFS}" (at 177.2774 88.9 0) (effects (font (size 1.27 1.27)) (justify left) (hide yes))))
 (global_label "WS281X_LED_STRIP_CONTROL_3_5v0"
  (shape input)
  (at 187.96 104.14 0)
  (fields_autoplaced yes)
  (effects (font (size 1.27 1.27)) (justify left))
  (property "Intersheetrefs" "${INTERSHEET_REFS}" (at 225.1744 104.14 0) (effects (font (size 1.27 1.27)) (justify left) (hide yes))))
 (symbol
  (lib_id "levelshift:HILETGO_LEVEL_SHIFT_1V8_6V0")
  (at 146.05 49.53 0)
  (unit 1)
  (exclude_from_sim no)
  (in_bom yes)
  (on_board yes)
  (dnp no)
  (fields_autoplaced yes)
  (property "Reference" "U2" (at 146.05 24.13 0) (effects (font (size 1.27 1.27))))
  (property "Value" "HILETGO_LEVEL_SHIFT_1V8_6V0" (at 146.05 26.67 0) (effects (font (size 1.27 1.27))))
  (property "Footprint" "Package_DFN_QFN:WQFN-20-1EP_2.5x4.5mm_P0.5mm_EP1x2.9mm" (at 146.05 67.31 0) (effects (font (size 1.27 1.27)) (hide yes)))
  (property "Datasheet" "http://www.onsemi.com/pub/Collateral/FXMA108-D.pdf" (at 148.844 70.358 0) (effects (font (size 1.27 1.27)) (hide yes)))
  (property "Description" "Dual-Supply, 8-Bit Signal Translator with Configurable Voltage Supplies and Signals Levels, 3-State Outputs and Auto Direction Sensing, WQFN-20" (at 137.16 74.93 0) (effects (font (size 1.27 1.27)) (hide yes)))
  (pin "1")
  (pin "8")
  (pin "19")
  (pin "14")
  (pin "15")
  (pin "11")
  (pin "21")
  (pin "3")
  (pin "5")
  (pin "23")
  (pin "10")
  (pin "22")
  (pin "24")
  (pin "17")
  (pin "9")
  (pin "18")
  (pin "20")
  (pin "6")
  (pin "2")
  (pin "4")
  (pin "12")
  (pin "16")
  (pin "13")
  (pin "7"))
 (symbol
  (lib_id "Device:R_US")
  (at 181.61 104.14 90)
  (unit 1)
  (exclude_from_sim no)
  (in_bom yes)
  (on_board yes)
  (dnp no)
  (fields_autoplaced yes)
  (property "Reference" "R16" (at 181.61 97.79 90) (effects (font (size 1.27 1.27))))
  (property "Value" "68R" (at 181.61 100.33 90) (effects (font (size 1.27 1.27))))
  (property "Footprint" "" (at 181.864 103.124 90) (effects (font (size 1.27 1.27)) (hide yes)))
  (property "Datasheet" "~" (at 181.61 104.14 0) (effects (font (size 1.27 1.27)) (hide yes)))
  (property "Description" "Resistor, US symbol" (at 181.61 104.14 0) (effects (font (size 1.27 1.27)) (hide yes)))
  (pin "2")
  (pin "1"))
 (symbol
  (lib_id "power:+5V")
  (at 234.95 74.93 0)
  (unit 1)
  (exclude_from_sim no)
  (in_bom yes)
  (on_board yes)
  (dnp no)
  (fields_autoplaced yes)
  (property "Reference" "#PWR011" (at 234.95 78.74 0) (effects (font (size 1.27 1.27)) (hide yes)))
  (property "Value" "+5V" (at 234.95 69.85 0) (effects (font (size 1.27 1.27))))
  (property "Footprint" "" (at 234.95 74.93 0) (effects (font (size 1.27 1.27)) (hide yes)))
  (property "Datasheet" "" (at 234.95 74.93 0) (effects (font (size 1.27 1.27)) (hide yes)))
  (property "Description" "Power symbol creates a global label with name \"+5V\"" (at 234.95 74.93 0) (effects (font (size 1.27 1.27)) (hide yes)))
  (pin "1"))
 (symbol
  (lib_id "power:+3.3V")
  (at 81.28 77.47 0)
  (unit 1)
  (exclude_from_sim no)
  (in_bom yes)
  (on_board yes)
  (dnp no)
  (fields_autoplaced yes)
  (property "Reference" "#PWR06" (at 81.28 81.28 0) (effects (font (size 1.27 1.27)) (hide yes)))
  (property "Value" "+3.3V" (at 81.28 72.39 0) (effects (font (size 1.27 1.27))))
  (property "Footprint" "" (at 81.28 77.47 0) (effects (font (size 1.27 1.27)) (hide yes)))
  (property "Datasheet" "" (at 81.28 77.47 0) (effects (font (size 1.27 1.27)) (hide yes)))
  (property "Description" "Power symbol creates a global label with name \"+3.3V\"" (at 81.28 77.47 0) (effects (font (size 1.27 1.27)) (hide yes)))
  (pin "1"))
 (symbol
  (lib_id "Device:R_US")
  (at 175.26 101.6 90)
  (unit 1)
  (exclude_from_sim no)
  (in_bom yes)
  (on_board yes)
  (dnp no)
  (fields_autoplaced yes)
  (property "Reference" "R15" (at 175.26 95.25 90) (effects (font (size 1.27 1.27))))
  (property "Value" "68R" (at 175.26 97.79 90) (effects (font (size 1.27 1.27))))
  (property "Footprint" "" (at 175.514 100.584 90) (effects (font (size 1.27 1.27)) (hide yes)))
  (property "Datasheet" "~" (at 175.26 101.6 0) (effects (font (size 1.27 1.27)) (hide yes)))
  (property "Description" "Resistor, US symbol" (at 175.26 101.6 0) (effects (font (size 1.27 1.27)) (hide yes)))
  (pin "2")
  (pin "1"))
 (symbol
  (lib_id "Device:R_US")
  (at 168.91 99.06 90)
  (unit 1)
  (exclude_from_sim no)
  (in_bom yes)
  (on_board yes)
  (dnp no)
  (fields_autoplaced yes)
  (property "Reference" "R14" (at 168.91 92.71 90) (effects (font (size 1.27 1.27))))
  (property "Value" "68R" (at 168.91 95.25 90) (effects (font (size 1.27 1.27))))
  (property "Footprint" "" (at 169.164 98.044 90) (effects (font (size 1.27 1.27)) (hide yes)))
  (property "Datasheet" "~" (at 168.91 99.06 0) (effects (font (size 1.27 1.27)) (hide yes)))
  (property "Description" "Resistor, US symbol" (at 168.91 99.06 0) (effects (font (size 1.27 1.27)) (hide yes)))
  (pin "2")
  (pin "1"))
 (symbol
  (lib_id "Transistor_Array:ULN2803A")
  (at 82.55 167.64 0)
  (unit 1)
  (exclude_from_sim no)
  (in_bom yes)
  (on_board yes)
  (dnp no)
  (fields_autoplaced yes)
  (property "Reference" "U5" (at 82.55 152.4 0) (effects (font (size 1.27 1.27))))
  (property "Value" "ULN2803A" (at 82.55 154.94 0) (effects (font (size 1.27 1.27))))
  (property "Footprint" "" (at 83.82 184.15 0) (effects (font (size 1.27 1.27)) (justify left) (hide yes)))
  (property "Datasheet" "http://www.ti.com/lit/ds/symlink/uln2803a.pdf" (at 85.09 172.72 0) (effects (font (size 1.27 1.27)) (hide yes)))
  (property "Description" "Darlington Transistor Arrays, SOIC18/DIP18" (at 82.55 167.64 0) (effects (font (size 1.27 1.27)) (hide yes)))
  (pin "8")
  (pin "11")
  (pin "3")
  (pin "4")
  (pin "18")
  (pin "16")
  (pin "5")
  (pin "2")
  (pin "15")
  (pin "12")
  (pin "10")
  (pin "7")
  (pin "1")
  (pin "13")
  (pin "17")
  (pin "14")
  (pin "6")
  (pin "9"))
 (symbol
  (lib_id "Device:R_US")
  (at 64.77 162.56 90)
  (unit 1)
  (exclude_from_sim no)
  (in_bom yes)
  (on_board yes)
  (dnp no)
  (fields_autoplaced yes)
  (property "Reference" "R4" (at 64.77 156.21 90) (effects (font (size 1.27 1.27))))
  (property "Value" "1K" (at 64.77 158.75 90) (effects (font (size 1.27 1.27))))
  (property "Footprint" "" (at 65.024 161.544 90) (effects (font (size 1.27 1.27)) (hide yes)))
  (property "Datasheet" "~" (at 64.77 162.56 0) (effects (font (size 1.27 1.27)) (hide yes)))
  (property "Description" "Resistor, US symbol" (at 64.77 162.56 0) (effects (font (size 1.27 1.27)) (hide yes)))
  (pin "2")
  (pin "1"))
 (symbol
  (lib_id "power:+12V")
  (at 95.25 151.13 0)
  (unit 1)
  (exclude_from_sim no)
  (in_bom yes)
  (on_board yes)
  (dnp no)
  (fields_autoplaced yes)
  (property "Reference" "#PWR050" (at 95.25 154.94 0) (effects (font (size 1.27 1.27)) (hide yes)))
  (property "Value" "+12V" (at 95.25 146.05 0) (effects (font (size 1.27 1.27))))
  (property "Footprint" "" (at 95.25 151.13 0) (effects (font (size 1.27 1.27)) (hide yes)))
  (property "Datasheet" "" (at 95.25 151.13 0) (effects (font (size 1.27 1.27)) (hide yes)))
  (property "Description" "Power symbol creates a global label with name \"+12V\"" (at 95.25 151.13 0) (effects (font (size 1.27 1.27)) (hide yes)))
  (pin "1"))
 (symbol
  (lib_id "levelshift:HILETGO_LEVEL_SHIFT_1V8_6V0")
  (at 146.05 100.33 0)
  (unit 1)
  (exclude_from_sim no)
  (in_bom yes)
  (on_board yes)
  (dnp no)
  (fields_autoplaced yes)
  (property "Reference" "U3" (at 146.05 74.93 0) (effects (font (size 1.27 1.27))))
  (property "Value" "HILETGO_LEVEL_SHIFT_1V8_6V0" (at 146.05 77.47 0) (effects (font (size 1.27 1.27))))
  (property "Footprint" "Package_DFN_QFN:WQFN-20-1EP_2.5x4.5mm_P0.5mm_EP1x2.9mm" (at 146.05 118.11 0) (effects (font (size 1.27 1.27)) (hide yes)))
  (property "Datasheet" "http://www.onsemi.com/pub/Collateral/FXMA108-D.pdf" (at 148.844 121.158 0) (effects (font (size 1.27 1.27)) (hide yes)))
  (property "Description" "Dual-Supply, 8-Bit Signal Translator with Configurable Voltage Supplies and Signals Levels, 3-State Outputs and Auto Direction Sensing, WQFN-20" (at 137.16 125.73 0) (effects (font (size 1.27 1.27)) (hide yes)))
  (pin "1")
  (pin "8")
  (pin "19")
  (pin "14")
  (pin "15")
  (pin "11")
  (pin "21")
  (pin "3")
  (pin "5")
  (pin "23")
  (pin "10")
  (pin "22")
  (pin "24")
  (pin "17")
  (pin "9")
  (pin "18")
  (pin "20")
  (pin "6")
  (pin "2")
  (pin "4")
  (pin "12")
  (pin "16")
  (pin "13")
  (pin "7"))
 (symbol
  (lib_id "power:GND")
  (at 86.36 113.03 0)
  (unit 1)
  (exclude_from_sim no)
  (in_bom yes)
  (on_board yes)
  (dnp no)
  (fields_autoplaced yes)
  (property "Reference" "#PWR09" (at 86.36 119.38 0) (effects (font (size 1.27 1.27)) (hide yes)))
  (property "Value" "GND" (at 86.36 118.11 0) (effects (font (size 1.27 1.27))))
  (property "Footprint" "" (at 86.36 113.03 0) (effects (font (size 1.27 1.27)) (hide yes)))
  (property "Datasheet" "" (at 86.36 113.03 0) (effects (font (size 1.27 1.27)) (hide yes)))
  (property "Description" "Power symbol creates a global label with name \"GND\" , ground" (at 86.36 113.03 0) (effects (font (size 1.27 1.27)) (hide yes)))
  (pin "1"))
 (symbol
  (lib_id "Device:R_US")
  (at 100.33 158.75 180)
  (unit 1)
  (exclude_from_sim no)
  (in_bom yes)
  (on_board yes)
  (dnp no)
  (fields_autoplaced yes)
  (property "Reference" "R5" (at 102.87 157.4799 0) (effects (font (size 1.27 1.27)) (justify right)))
  (property "Value" "10K" (at 102.87 160.0199 0) (effects (font (size 1.27 1.27)) (justify right)))
  (property "Footprint" "" (at 99.314 158.496 90) (effects (font (size 1.27 1.27)) (hide yes)))
  (property "Datasheet" "~" (at 100.33 158.75 0) (effects (font (size 1.27 1.27)) (hide yes)))
  (property "Description" "Resistor, US symbol" (at 100.33 158.75 0) (effects (font (size 1.27 1.27)) (hide yes)))
  (pin "2")
  (pin "1"))
 (symbol
  (lib_id "power:GND")
  (at 111.76 60.96 0)
  (unit 1)
  (exclude_from_sim no)
  (in_bom yes)
  (on_board yes)
  (dnp no)
  (fields_autoplaced yes)
  (property "Reference" "#PWR08" (at 111.76 67.31 0) (effects (font (size 1.27 1.27)) (hide yes)))
  (property "Value" "GND" (at 111.76 66.04 0) (effects (font (size 1.27 1.27))))
  (property "Footprint" "" (at 111.76 60.96 0) (effects (font (size 1.27 1.27)) (hide yes)))
  (property "Datasheet" "" (at 111.76 60.96 0) (effects (font (size 1.27 1.27)) (hide yes)))
  (property "Description" "Power symbol creates a global label with name \"GND\" , ground" (at 111.76 60.96 0) (effects (font (size 1.27 1.27)) (hide yes)))
  (pin "1"))
 (symbol
  (lib_id "power:+3.3V")
  (at 106.68 25.4 0)
  (unit 1)
  (exclude_from_sim no)
  (in_bom yes)
  (on_board yes)
  (dnp no)
  (fields_autoplaced yes)
  (property "Reference" "#PWR05" (at 106.68 29.21 0) (effects (font (size 1.27 1.27)) (hide yes)))
  (property "Value" "+3.3V" (at 106.68 20.32 0) (effects (font (size 1.27 1.27))))
  (property "Footprint" "" (at 106.68 25.4 0) (effects (font (size 1.27 1.27)) (hide yes)))
  (property "Datasheet" "" (at 106.68 25.4 0) (effects (font (size 1.27 1.27)) (hide yes)))
  (property "Description" "Power symbol creates a global label with name \"+3.3V\"" (at 106.68 25.4 0) (effects (font (size 1.27 1.27)) (hide yes)))
  (pin "1"))
 (symbol
  (lib_id "power:GND")
  (at 82.55 186.69 0)
  (unit 1)
  (exclude_from_sim no)
  (in_bom yes)
  (on_board yes)
  (dnp no)
  (fields_autoplaced yes)
  (property "Reference" "#PWR048" (at 82.55 193.04 0) (effects (font (size 1.27 1.27)) (hide yes)))
  (property "Value" "GND" (at 82.55 191.77 0) (effects (font (size 1.27 1.27))))
  (property "Footprint" "" (at 82.55 186.69 0) (effects (font (size 1.27 1.27)) (hide yes)))
  (property "Datasheet" "" (at 82.55 186.69 0) (effects (font (size 1.27 1.27)) (hide yes)))
  (property "Description" "Power symbol creates a global label with name \"GND\" , ground" (at 82.55 186.69 0) (effects (font (size 1.27 1.27)) (hide yes)))
  (pin "1"))
 (symbol
  (lib_id "power:+5V")
  (at 186.69 24.13 0)
  (unit 1)
  (exclude_from_sim no)
  (in_bom yes)
  (on_board yes)
  (dnp no)
  (fields_autoplaced yes)
  (property "Reference" "#PWR010" (at 186.69 27.94 0) (effects (font (size 1.27 1.27)) (hide yes)))
  (property "Value" "+5V" (at 186.69 19.05 0) (effects (font (size 1.27 1.27))))
  (property "Footprint" "" (at 186.69 24.13 0) (effects (font (size 1.27 1.27)) (hide yes)))
  (property "Datasheet" "" (at 186.69 24.13 0) (effects (font (size 1.27 1.27)) (hide yes)))
  (property "Description" "Power symbol creates a global label with name \"+5V\"" (at 186.69 24.13 0) (effects (font (size 1.27 1.27)) (hide yes)))
  (pin "1")))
